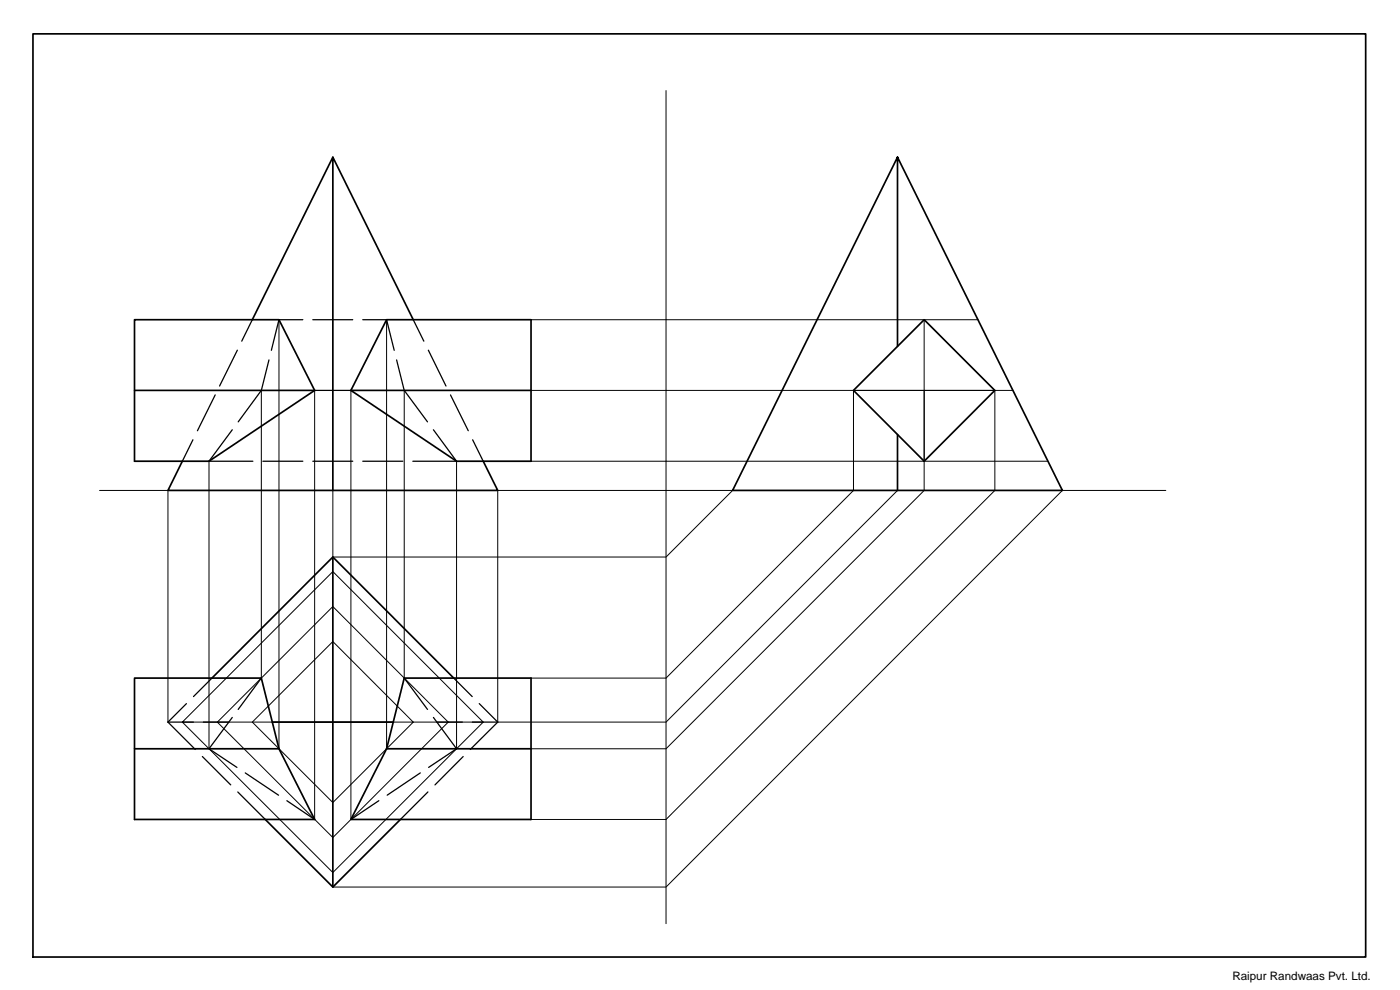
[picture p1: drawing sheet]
<svg xmlns="http://www.w3.org/2000/svg" width="420mm" height="297mm" viewBox="0 0 420 297" stroke-linecap="round" stroke-linejoin="round" font-family="sans-serif">
<!-- layer: Obj -->
<g fill="none" stroke="#000" stroke-width=".51">
<path d="M9.9 10.2h400v276.9h-400zM99.9 47.2l-24.2 48.7M269.4 47.2l-49.5 100h98.9l-49.4-100v56.7M40.4 95.9h43.3l10.7 21.2-31.7 21.3h-22.3zM116 95.9h43.4v42.5h-22.4l-31.7-21.3zM124 95.9l-24.1-48.7v100M40.4 117.1h54M105.3 117.1h54.1M256.1 117.1l21.3-21.2 21.2 21.2-21.2 21.3zM54.7 138.4l-4.3 8.8h99l-4.4-8.8M269.4 130.4v16.8M99.9 167.1l36.3 36.4"/>
<path d="M40.4 203.5h38l5.3 21.2 10.7 21.2h-54zM63.6 203.5l36.3-36.4v99M81.7 216.7h36.3M121.3 203.5h38.1v42.4h-54.1l10.7-21.2zM40.4 224.7h43.3M116 224.7h43.4M79.6 245.9l20.3 20.2 20.3-20.2"/>
</g>
<!-- layer: Con -->
<g fill="none" stroke="#000" stroke-width=".3">
<path d="M199.9 27.2v250M83.7 95.9v128.8M116 95.9v128.8M159.4 95.9h134.1M277.4 95.9v42.5M78.4 117.1v86.4M94.4 117.1v128.8M105.3 117.1v128.8M121.3 117.1v86.4M159.4 117.1h144.6M256.1 117.1v30.1l-56.2 56.3h-40.5M277.4 117.1v30.1l-77.5 77.5h-40.5"/>
<path d="M298.6 117.1v30.1l-98.7 98.7h-40.5M62.7 138.4v86.3M137 138.4v86.3M159.4 138.4h155.1M29.9 147.2h320M50.4 147.2v69.5M99.9 147.2v19.9h100l20-19.9M149.4 147.2v69.5h50.5l69.5-69.5M318.8 147.2l-118.9 118.9h-100M54.7 216.7h90.3l-45.1-45.2-45.2 45.2 45.2 45.1 45.1-45.1M65.2 216.7l34.7-34.7 34.6 34.7-34.6 34.6zM75.7 216.7l24.2-24.2 24.1 24.2-24.1 24.1z"/>
</g>
<!-- layer: ObjH -->
<g fill="none" stroke="#000" stroke-width=".38">
<path d="M75.7 95.9l-3.2 6.5M90.9 95.9h-7.2l-2.3 9.2M93.9 95.9h12M108.9 95.9h7.1l2.3 9.2M124 95.9l3.2 6.5M64.6 118.5l-5.3 10.7M71.2 105.1l-5.3 10.7M80.7 108l-2.3 9.1-6.9 9.5M94.4 117.1h10.9M119 108l2.3 9.1 7 9.5M128.6 105.1l5.2 10.7M135.2 118.5l5.3 10.7"/>
<path d="M57.9 132l-3.2 6.4M69.7 128.9l-7 9.5h13.2M78.9 138.4h12M93.9 138.4h12M108.9 138.4h12M130.1 128.9l6.9 9.5h-13.1M141.8 132l3.2 6.4M50.4 216.7h7.6M50.4 216.7l8.2 8.2M56 211.1l-5.6 5.6M61 216.7h7.7M63.6 203.5l-5.5 5.5"/>
<path d="M69.7 215.3l-7 9.4 8.4 5.6M78.4 203.5l-6.9 9.4M121.3 203.5l7 9.4M130.1 215.3l6.9 9.4-8.4 5.6M131.1 216.7h7.7M136.2 203.5l5.5 5.5M141.8 216.7h7.6M143.8 211.1l5.6 5.6M149.4 216.7l-8.3 8.2M60.7 227l8.5 8.5M71.4 237.6l8.2 8.3M73.6 231.9l10 6.7"/>
<path d="M126.1 231.9l-9.9 6.7M128.4 237.6l-8.2 8.3M139 227l-8.5 8.5M86.1 240.2l8.3 5.7M113.7 240.2l-8.4 5.7"/>
</g>
<text font-size="3.5" x="369.9" y="294.1">Raipur Randwaas Pvt. Ltd.</text>
</svg>
